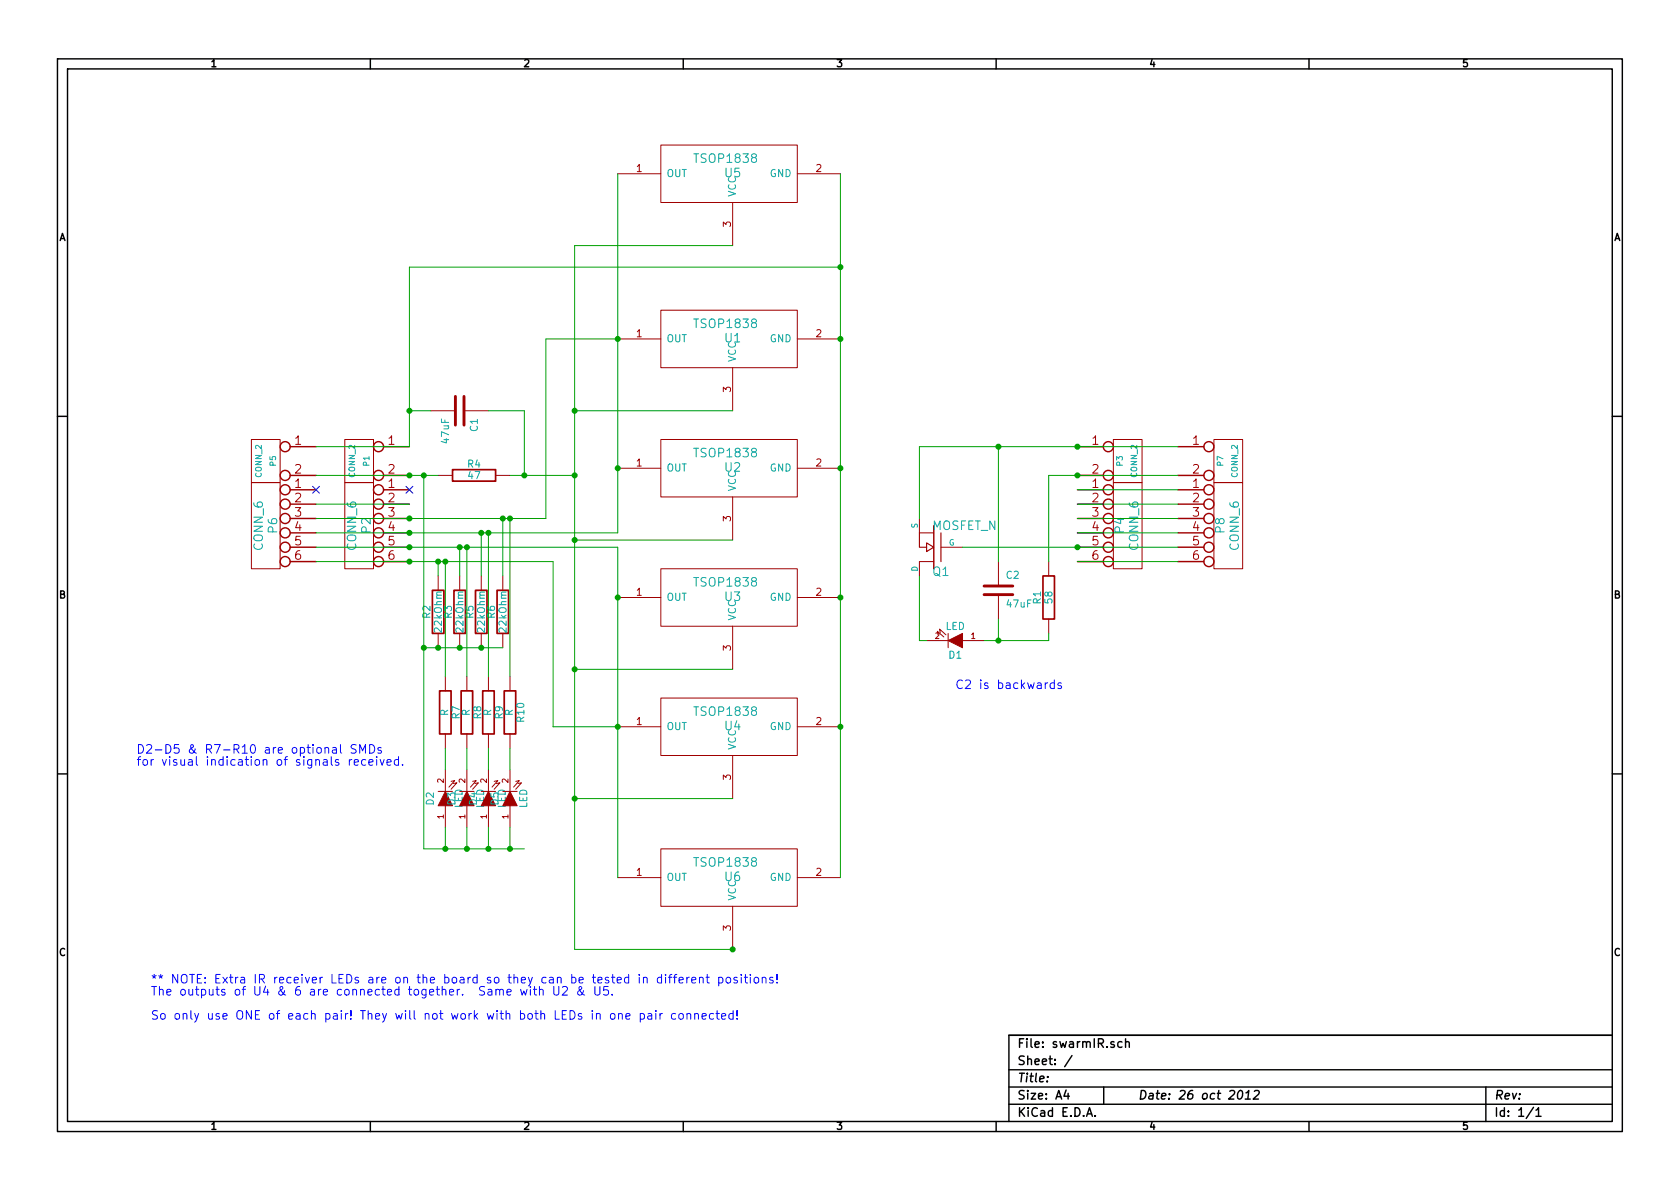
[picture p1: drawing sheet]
EESchema Schematic File Version 2  date Fri 26 Oct 2012 22:03:20 CST
LIBS:power
LIBS:device
LIBS:transistors
LIBS:conn
LIBS:linear
LIBS:regul
LIBS:74xx
LIBS:cmos4000
LIBS:adc-dac
LIBS:memory
LIBS:xilinx
LIBS:special
LIBS:microcontrollers
LIBS:dsp
LIBS:microchip
LIBS:analog_switches
LIBS:motorola
LIBS:texas
LIBS:intel
LIBS:audio
LIBS:interface
LIBS:digital-audio
LIBS:philips
LIBS:display
LIBS:cypress
LIBS:siliconi
LIBS:opto
LIBS:atmel
LIBS:contrib
LIBS:valves
LIBS:tsop1838
LIBS:atmega32u4
LIBS:swarmIR-cache
EELAYER 27 0
EELAYER END
$Descr A4 11693 8268
encoding utf-8
Sheet 1 1
Title ""
Date "26 oct 2012"
Rev ""
Comp ""
Comment1 ""
Comment2 ""
Comment3 ""
Comment4 ""
$EndDescr
$Comp
L TSOP1838 U1
U 1 1
P 5100 2350
F 0 "U1" H 5100 2350 60  0000 C CNN
F 1 "TSOP1838" H 5050 2450 60  0000 C CNN
	1    5100 2350
	1    0    0    -1  
$EndComp
$Comp
L TSOP1838 U4
U 1 1
P 5100 5050
F 0 "U4" H 5100 5050 60  0000 C CNN
F 1 "TSOP1838" H 5050 5150 60  0000 C CNN
	1    5100 5050
	1    0    0    -1  
$EndComp
$Comp
L TSOP1838 U2
U 1 1
P 5100 3250
F 0 "U2" H 5100 3250 60  0000 C CNN
F 1 "TSOP1838" H 5050 3350 60  0000 C CNN
	1    5100 3250
	1    0    0    -1  
$EndComp
$Comp
L TSOP1838 U3
U 1 1
P 5100 4150
F 0 "U3" H 5100 4150 60  0000 C CNN
F 1 "TSOP1838" H 5050 4250 60  0000 C CNN
	1    5100 4150
	1    0    0    -1  
$EndComp
$Comp
L R R1
U 1 1
P 7300 4150
F 0 "R1" V 7380 4150 50  0000 C CNN
F 1 "58" V 7300 4150 50  0000 C CNN
	1    7300 4150
	-1   0    0    1   
$EndComp
$Comp
L MOSFET_N Q1
U 1 1
P 6500 3800
F 0 "Q1" H 6510 3970 60  0000 R CNN
F 1 "MOSFET_N" H 6510 3650 60  0000 R CNN
	1    6500 3800
	-1   0    0    1   
$EndComp
$Comp
L LED D1
U 1 1
P 6650 4450
F 0 "D1" H 6650 4550 50  0000 C CNN
F 1 "LED" H 6650 4350 50  0000 C CNN
	1    6650 4450
	-1   0    0    1   
$EndComp
$Comp
L CONN_2 P1
U 1 1
P 2500 3200
F 0 "P1" V 2450 3200 40  0000 C CNN
F 1 "CONN_2" V 2550 3200 40  0000 C CNN
	1    2500 3200
	-1   0    0    -1  
$EndComp
$Comp
L CONN_2 P3
U 1 1
P 7850 3200
F 0 "P3" V 7800 3200 40  0000 C CNN
F 1 "CONN_2" V 7900 3200 40  0000 C CNN
	1    7850 3200
	1    0    0    -1  
$EndComp
$Comp
L CONN_6 P2
U 1 1
P 2500 3650
F 0 "P2" V 2450 3650 60  0000 C CNN
F 1 "CONN_6" V 2550 3650 60  0000 C CNN
	1    2500 3650
	-1   0    0    -1  
$EndComp
$Comp
L CONN_6 P4
U 1 1
P 7850 3650
F 0 "P4" V 7800 3650 60  0000 C CNN
F 1 "CONN_6" V 7900 3650 60  0000 C CNN
	1    7850 3650
	1    0    0    -1  
$EndComp
$Comp
L R R4
U 1 1
P 3300 3300
F 0 "R4" V 3380 3300 50  0000 C CNN
F 1 "47" V 3300 3300 50  0000 C CNN
	1    3300 3300
	0    -1   -1   0   
$EndComp
$Comp
L C C1
U 1 1
P 3200 2850
F 0 "C1" H 3250 2950 50  0000 L CNN
F 1 "47uF" H 3250 2750 50  0000 L CNN
	1    3200 2850
	0    1    1    0   
$EndComp
$Comp
L C C2
U 1 1
P 6950 4100
F 0 "C2" H 7000 4200 50  0000 L CNN
F 1 "47uF" H 7000 4000 50  0000 L CNN
	1    6950 4100
	1    0    0    -1  
$EndComp
$Comp
L R R2
U 1 1
P 3050 4250
F 0 "R2" V 3130 4250 50  0000 C CNN
F 1 "22kOhm" V 3050 4250 50  0000 C CNN
	1    3050 4250
	-1   0    0    1   
$EndComp
$Comp
L R R3
U 1 1
P 3200 4250
F 0 "R3" V 3280 4250 50  0000 C CNN
F 1 "22kOhm" V 3200 4250 50  0000 C CNN
	1    3200 4250
	-1   0    0    1   
$EndComp
$Comp
L R R5
U 1 1
P 3350 4250
F 0 "R5" V 3430 4250 50  0000 C CNN
F 1 "22kOhm" V 3350 4250 50  0000 C CNN
	1    3350 4250
	-1   0    0    1   
$EndComp
$Comp
L R R6
U 1 1
P 3500 4250
F 0 "R6" V 3580 4250 50  0000 C CNN
F 1 "22kOhm" V 3500 4250 50  0000 C CNN
	1    3500 4250
	-1   0    0    1   
$EndComp
$Comp
L CONN_2 P7
U 1 1
P 8550 3200
F 0 "P7" V 8500 3200 40  0000 C CNN
F 1 "CONN_2" V 8600 3200 40  0000 C CNN
	1    8550 3200
	1    0    0    -1  
$EndComp
$Comp
L CONN_2 P5
U 1 1
P 1850 3200
F 0 "P5" V 1800 3200 40  0000 C CNN
F 1 "CONN_2" V 1900 3200 40  0000 C CNN
	1    1850 3200
	-1   0    0    -1  
$EndComp
$Comp
L CONN_6 P8
U 1 1
P 8550 3650
F 0 "P8" V 8500 3650 60  0000 C CNN
F 1 "CONN_6" V 8600 3650 60  0000 C CNN
	1    8550 3650
	1    0    0    -1  
$EndComp
$Comp
L CONN_6 P6
U 1 1
P 1850 3650
F 0 "P6" V 1800 3650 60  0000 C CNN
F 1 "CONN_6" V 1900 3650 60  0000 C CNN
	1    1850 3650
	-1   0    0    -1  
$EndComp
$Comp
L TSOP1838 U6
U 1 1
P 5100 6100
F 0 "U6" H 5100 6100 60  0000 C CNN
F 1 "TSOP1838" H 5050 6200 60  0000 C CNN
	1    5100 6100
	1    0    0    -1  
$EndComp
$Comp
L TSOP1838 U5
U 1 1
P 5100 1200
F 0 "U5" H 5100 1200 60  0000 C CNN
F 1 "TSOP1838" H 5050 1300 60  0000 C CNN
	1    5100 1200
	1    0    0    -1  
$EndComp
$Comp
L R R7
U 1 1
P 3100 4950
F 0 "R7" V 3180 4950 50  0000 C CNN
F 1 "R" V 3100 4950 50  0000 C CNN
	1    3100 4950
	1    0    0    -1  
$EndComp
$Comp
L R R8
U 1 1
P 3250 4950
F 0 "R8" V 3330 4950 50  0000 C CNN
F 1 "R" V 3250 4950 50  0000 C CNN
	1    3250 4950
	1    0    0    -1  
$EndComp
$Comp
L R R9
U 1 1
P 3400 4950
F 0 "R9" V 3480 4950 50  0000 C CNN
F 1 "R" V 3400 4950 50  0000 C CNN
	1    3400 4950
	1    0    0    -1  
$EndComp
$Comp
L R R10
U 1 1
P 3550 4950
F 0 "R10" V 3630 4950 50  0000 C CNN
F 1 "R" V 3550 4950 50  0000 C CNN
	1    3550 4950
	1    0    0    -1  
$EndComp
$Comp
L LED D2
U 1 1
P 3100 5550
F 0 "D2" H 3100 5650 50  0000 C CNN
F 1 "LED" H 3100 5450 50  0000 C CNN
	1    3100 5550
	0    -1   -1   0   
$EndComp
$Comp
L LED D3
U 1 1
P 3250 5550
F 0 "D3" H 3250 5650 50  0000 C CNN
F 1 "LED" H 3250 5450 50  0000 C CNN
	1    3250 5550
	0    -1   -1   0   
$EndComp
$Comp
L LED D4
U 1 1
P 3400 5550
F 0 "D4" H 3400 5650 50  0000 C CNN
F 1 "LED" H 3400 5450 50  0000 C CNN
	1    3400 5550
	0    -1   -1   0   
$EndComp
$Comp
L LED D5
U 1 1
P 3550 5550
F 0 "D5" H 3550 5650 50  0000 C CNN
F 1 "LED" H 3550 5450 50  0000 C CNN
	1    3550 5550
	0    -1   -1   0   
$EndComp
Connection ~ 5850 3250
Connection ~ 5850 4150
Wire Wire Line
	5100 2850 4000 2850
Wire Wire Line
	4000 1700 4000 6600
Wire Wire Line
	3550 3300 4000 3300
Wire Wire Line
	4000 3750 5100 3750
Connection ~ 4000 3300
Wire Wire Line
	4000 4650 5100 4650
Connection ~ 4000 3750
Connection ~ 4000 4650
Wire Wire Line
	4300 2350 3800 2350
Wire Wire Line
	4300 1200 4300 3700
Wire Wire Line
	4300 5050 3850 5050
Connection ~ 5850 2350
Wire Wire Line
	3800 2350 3800 3600
Wire Wire Line
	3800 3600 2200 3600
Wire Wire Line
	4300 3700 2200 3700
Wire Wire Line
	2200 3800 4300 3800
Wire Wire Line
	3850 5050 3850 3900
Wire Wire Line
	3850 3900 2200 3900
Wire Wire Line
	6700 3800 8200 3800
Wire Wire Line
	6400 3100 6400 3600
Wire Wire Line
	6400 3100 8200 3100
Wire Wire Line
	5850 1850 2850 1850
Wire Wire Line
	2850 1850 2850 3100
Wire Wire Line
	2200 3300 3050 3300
Wire Wire Line
	3400 2850 3650 2850
Wire Wire Line
	3650 2850 3650 3300
Connection ~ 3650 3300
Wire Wire Line
	3000 2850 2850 2850
Connection ~ 2850 2850
Wire Wire Line
	7300 3300 8200 3300
Wire Wire Line
	7300 3300 7300 3900
Wire Wire Line
	7300 4450 7300 4400
Wire Wire Line
	6850 4450 7300 4450
Wire Wire Line
	6450 4450 6400 4450
Wire Wire Line
	6400 4450 6400 4000
Wire Wire Line
	6950 3900 6950 3100
Connection ~ 6950 3100
Wire Wire Line
	6950 4300 6950 4450
Connection ~ 6950 4450
Connection ~ 3350 4500
Connection ~ 3200 4500
Wire Wire Line
	2950 3300 2950 5900
Connection ~ 2950 3300
Connection ~ 3050 4500
Wire Wire Line
	3050 3900 3050 4000
Connection ~ 3050 3900
Wire Wire Line
	3200 4000 3200 3800
Connection ~ 3200 3800
Wire Wire Line
	3350 4000 3350 3700
Connection ~ 3350 3700
Wire Wire Line
	3500 4000 3500 3600
Connection ~ 3500 3600
Connection ~ 7500 3100
Connection ~ 7500 3300
Wire Wire Line
	7500 3400 8200 3400
Wire Wire Line
	8200 3500 7500 3500
Wire Wire Line
	7500 3600 8200 3600
Wire Wire Line
	8200 3700 7500 3700
Connection ~ 7500 3800
Wire Wire Line
	8200 3900 7500 3900
Connection ~ 2850 3900
Connection ~ 2850 3800
Connection ~ 2850 3700
Connection ~ 2850 3600
Wire Wire Line
	2200 3500 2850 3500
Connection ~ 2850 3300
Wire Wire Line
	2850 3100 2200 3100
Connection ~ 4300 4150
Connection ~ 4300 3250
Wire Wire Line
	4000 1700 5100 1700
Wire Wire Line
	2950 5900 3650 5900
Connection ~ 2950 4500
Wire Wire Line
	3100 4700 3100 3900
Connection ~ 3100 3900
Wire Wire Line
	3250 4700 3250 3800
Connection ~ 3250 3800
Wire Wire Line
	3400 4700 3400 3700
Connection ~ 3400 3700
Wire Wire Line
	3550 4700 3550 3600
Connection ~ 3550 3600
Wire Wire Line
	3100 5350 3100 5200
Wire Wire Line
	3250 5200 3250 5350
Wire Wire Line
	3400 5350 3400 5200
Wire Wire Line
	3550 5200 3550 5350
Wire Wire Line
	3550 5750 3550 5900
Connection ~ 3550 5900
Wire Wire Line
	3400 5750 3400 5900
Connection ~ 3400 5900
Wire Wire Line
	3250 5750 3250 5900
Connection ~ 3250 5900
Wire Wire Line
	3100 5750 3100 5900
Connection ~ 3100 5900
Wire Wire Line
	4300 3800 4300 6100
Connection ~ 5850 5050
Wire Wire Line
	5100 5550 4000 5550
Connection ~ 4000 5550
Wire Wire Line
	4000 6600 5100 6600
Connection ~ 5100 6600
Wire Wire Line
	5850 1200 5850 6100
Connection ~ 5850 1850
Connection ~ 4300 2350
Connection ~ 4300 5050
Connection ~ 4000 2850
NoConn ~ 2200 3400
NoConn ~ 2850 3400
Wire Wire Line
	2950 4500 3500 4500
Text Notes 1050 6850 0    60   ~ 0
** NOTE: Extra IR receiver LEDs are on the board so they can be tested in different positions!\nThe outputs of U4 & 6 are connected together.  Same with U2 & U5.\n\nSo only use ONE of each pair! They will not work with both LEDs in one pair connected!
Text Notes 950  5250 0    60   ~ 0
D2-D5 & R7-R10 are optional SMDs\nfor visual indication of signals received.
Text Notes 6650 4800 0    60   ~ 0
C2 is backwards
$EndSCHEMATC
